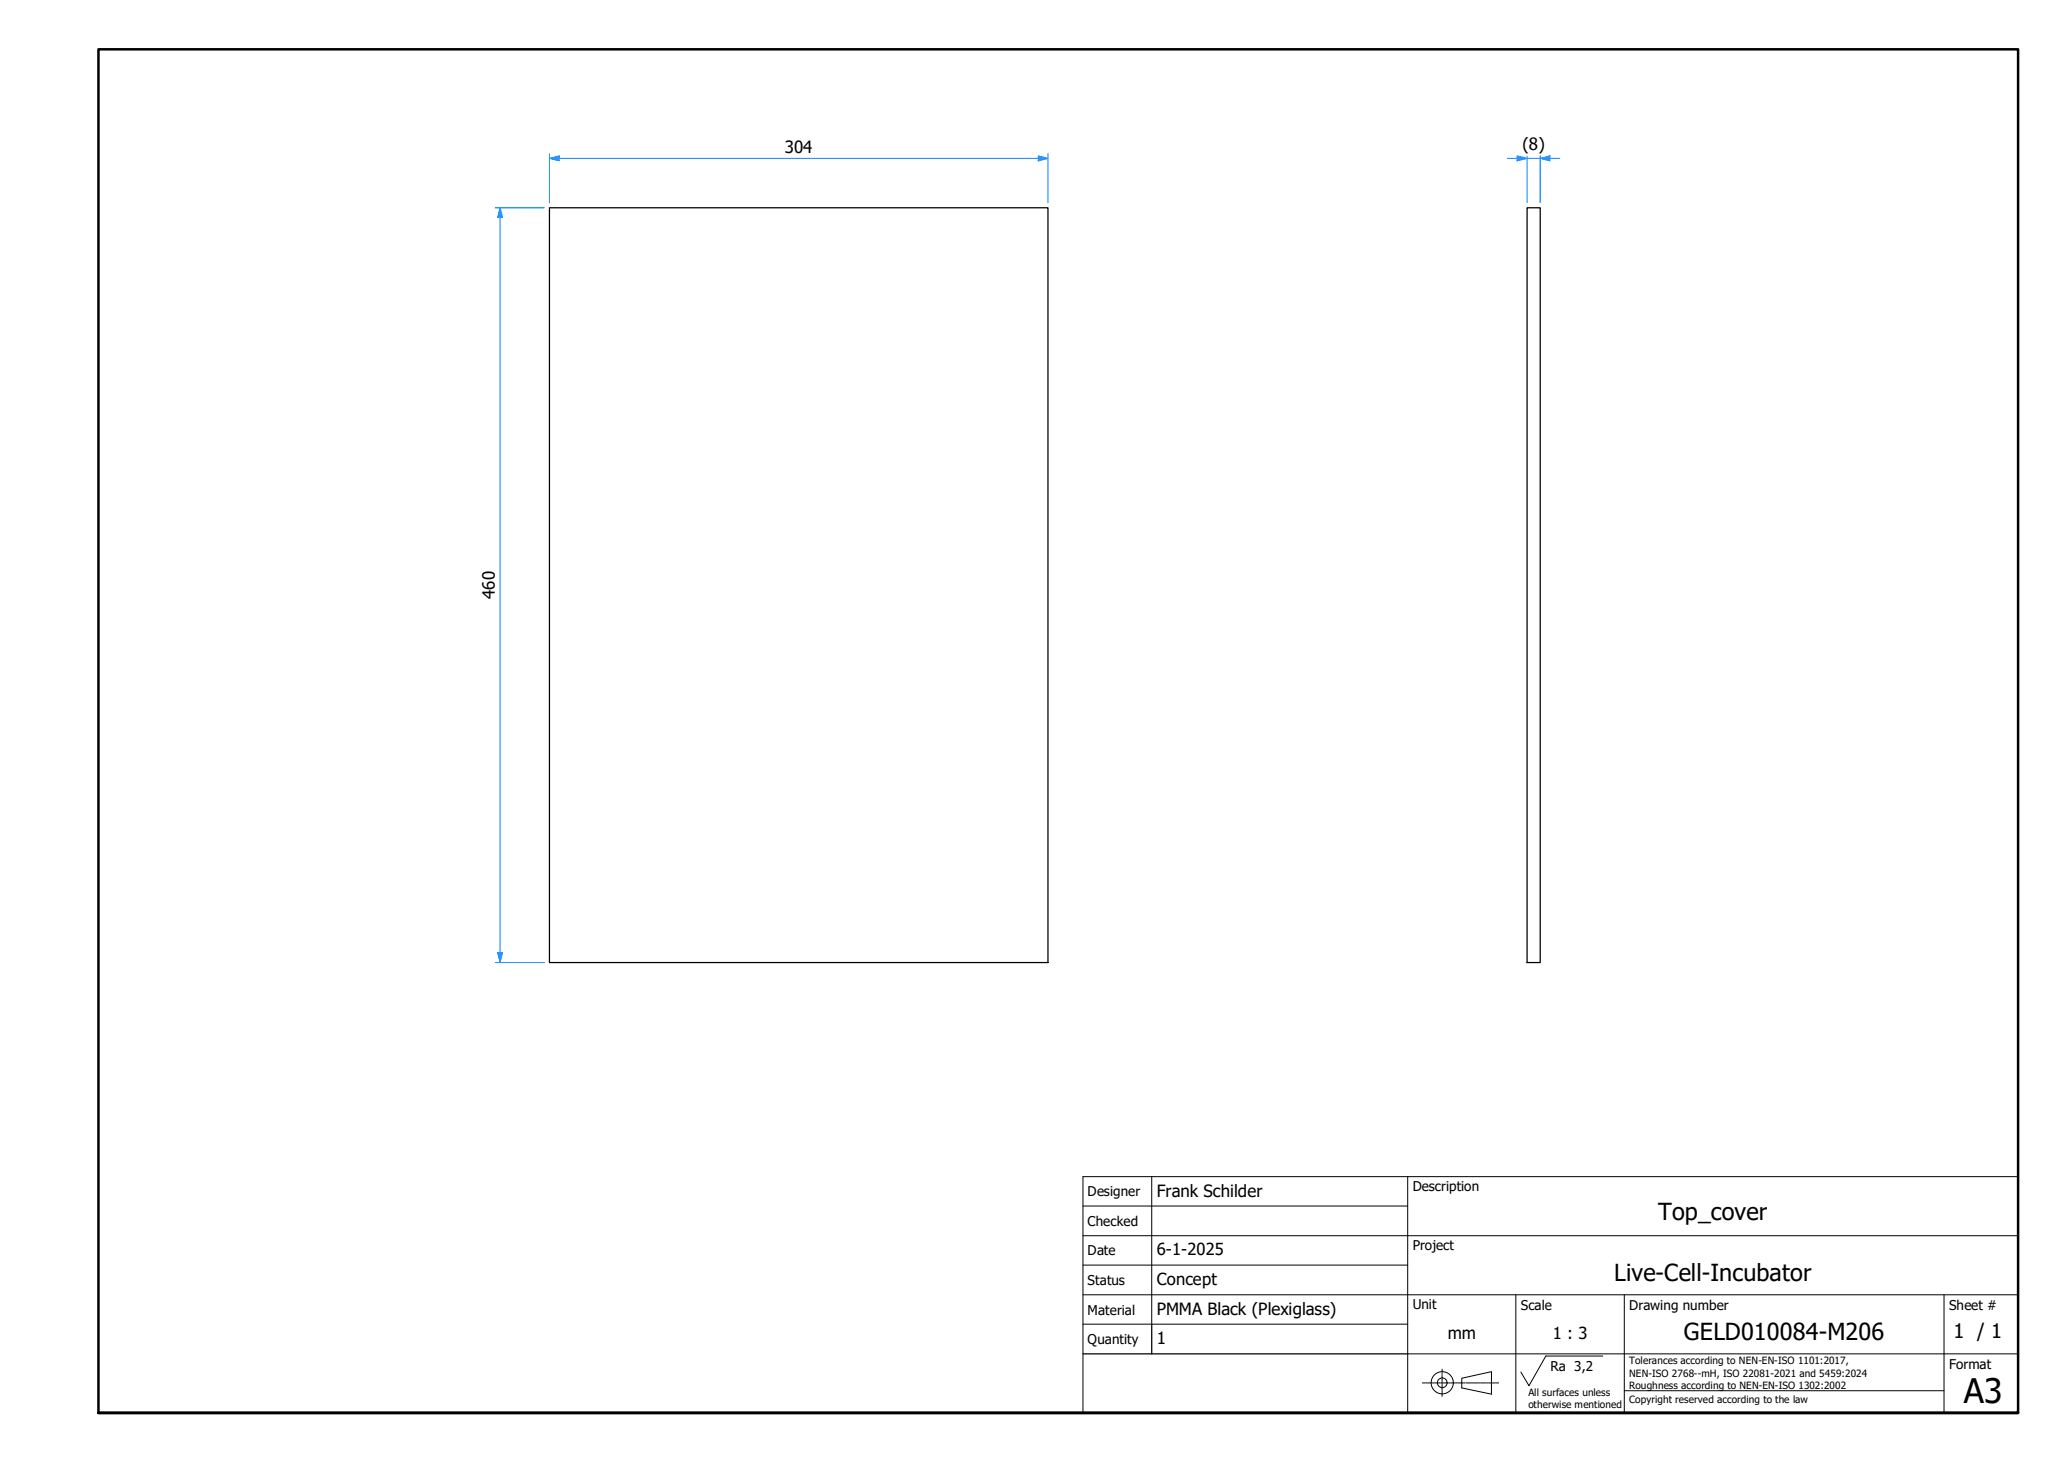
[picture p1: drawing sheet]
<svg xmlns="http://www.w3.org/2000/svg" width="420mm" height="297mm" viewBox="0 0 420 297" stroke-linecap="round" stroke-linejoin="round" font-family="sans-serif">
<!-- layer: Visible Edges(TU) -->
<path d="M111.6 42.2h101.3v153.4h-101.3zM310.3 42.2h2.6v153.4h-2.6z" fill="none" stroke="#000" stroke-width=".25"/>
<!-- layer: Visible (ISO) -->
<path d="M20 287.1v-277.1h390v277.1h-390h390" fill="none" stroke="#000" stroke-width=".51"/>
<!-- layer: Sketch Geometry(TU) -->
<g fill="none" stroke="#000" stroke-width=".2">
<path d="M220 239.1h190v48h-190zM234 239.1v29.9M286 239.1v48M220 245h66M220 251.1h190M220 257h66M220 269h66M220 263.1h190M286 275.1h124M308 263.1v24M314.1 275.5h11.5M330 263.1v24"/>
<path d="M395 263.1v24M330 282.6h65"/>
</g>
<path d="M220 275.1h66M234 269v6.1" fill="none" stroke="#000" stroke-width=".25"/>
<!-- layer: Leader Lines(TU) -->
<g fill="none" stroke="#000" stroke-width=".2">
<path d="M314.1 275.5l-3.5 6-1.6-2.7M297 280l6-1.3v4.6l-6-1.3z"/>
<circle cx="293" cy="280.9" r="2.25"/>
<circle cx="293" cy="280.9" r=".98"/>
</g>
<!-- layer: Centerline(TU) -->
<g fill="none" stroke="#000" stroke-width=".2">
<path d="M293 278.2v.6M293 279v.3M293 279.4v1.3M289 281h.5M289.6 281h.3M290 281h1.1M291.2 281h.3M291.6 281h1M292.7 281h.3M293 280.8v.3M293 281.3v1.2M293 282.6v.3"/>
<path d="M293 283.1v.6M293.1 281h1.1M294.3 281h.3M294.7 281h1M295.8 281h.3M296.2 281h1M297.4 281h.2M297.8 281h1M299 281h.2M299.3 281h1.1M300.5 281h.2M300.9 281h1"/>
<path d="M302.1 281h.2M302.5 281h1M303.6 281h.2M304 281h.5"/>
</g>
<!-- layer: Dimensions(TU) -->
<path d="M101.6 42.2v2" fill="none" stroke="#0080ff" stroke-width=".2"/>
<path d="M101.6 42.2l.5 2h-1z" fill="#0080ff"/>
<path d="M101.6 42.2l.5 2h-1zM101.6 193.5v2.1" fill="none" stroke="#0080ff" stroke-width=".2"/>
<path d="M101.1 193.5h1l-.5 2.1z" fill="#0080ff"/>
<path d="M210.9 32.2h2M100.6 42.2h10M101.6 44.2v149.3M100.6 195.6h10M101.1 193.5h1l-.5 2.1z" fill="none" stroke="#0080ff" stroke-width=".2"/>
<path d="M210.9 31.7l2 .5-2 .5z" fill="#0080ff"/>
<path d="M111.6 32.2h2M210.9 31.7l2 .5-2 .5z" fill="none" stroke="#0080ff" stroke-width=".2"/>
<path d="M111.6 32.2l2-.5v1z" fill="#0080ff"/>
<path d="M111.6 32.2l2-.5v1zM111.6 31.2v10M113.6 32.2h97.3M212.9 31.2v10M312.9 32.2h2" fill="none" stroke="#0080ff" stroke-width=".2"/>
<path d="M312.9 32.2l2-.5v1z" fill="#0080ff"/>
<path d="M308.2 32.2h2.1M312.9 32.2l2-.5v1z" fill="none" stroke="#0080ff" stroke-width=".2"/>
<path d="M308.2 31.7l2.1 .5-2.1 .5z" fill="#0080ff"/>
<path d="M306.3 32.2h1.9M308.2 31.7l2.1 .5-2.1 .5zM310.3 32.2h2.6M310.3 31.7v9.5M312.9 31.7v9.5M314.9 32.2h2" fill="none" stroke="#0080ff" stroke-width=".2"/>
<text font-size="6.9" x="399" y="285">A3</text>
<g font-size="4.8">
<text x="336.9" y="247.8">Top_cover</text>
<text x="328" y="260.3">Live-Cell-Incubator</text>
<text x="342.1" y="272.3">GELD010084-M206</text>
</g>
<text font-size="4.1" x="396.9" y="271.8">1 / 1</text>
<g font-size="3.4">
<text x="159.4" y="31.2">304</text>
<text x="309.3" y="30.5">(8)</text>
<text x="100.5" y="121.7" transform="rotate(-90 100.5 121.7)">460</text>
<text x="235" y="243.1">Frank Schilder</text>
<text x="235" y="255.1">6-1-2025</text>
<text x="235" y="261.1">Concept</text>
<text x="235" y="267.1">PMMA Black (Plexiglass)</text>
<text x="235" y="273">1</text>
<text x="294.1" y="272">mm</text>
<text x="315.5" y="272.1">1 : 3</text>
</g>
<g font-size="2.7">
<text x="221" y="243.1">Designer</text>
<text x="287" y="242">Description</text>
<text x="221" y="249.1">Checked</text>
<text x="221" y="255.1">Date</text>
<text x="287" y="254">Project</text>
<text x="221" y="261.1">Status</text>
<text x="221" y="267.1">Material</text>
<text x="287" y="266.1">Unit</text>
<text x="309" y="266.1">Scale</text>
<text x="331" y="266.1">Drawing number</text>
<text x="396" y="266.1">Sheet #</text>
<text x="221" y="273.1">Quantity</text>
<text x="315" y="278.6">Ra 3,2</text>
<text x="396" y="278.1">Format</text>
</g>
<g font-size="2">
<text x="331" y="277.2">Tolerances according to NEN-EN-ISO 1101:2017,</text>
<text x="331" y="279.7">NEN-ISO 2768--mH, ISO 22081-2021 and 5459:2024</text>
<text x="310.5" y="283.6">All surfaces unless</text>
<text x="310.5" y="286.1">otherwise mentioned</text>
<text x="331" y="285.1">Copyright reserved according to the law</text>
<text x="331" y="282.1">Roughness according to NEN-EN-ISO 1302:2002</text>
</g>
</svg>
